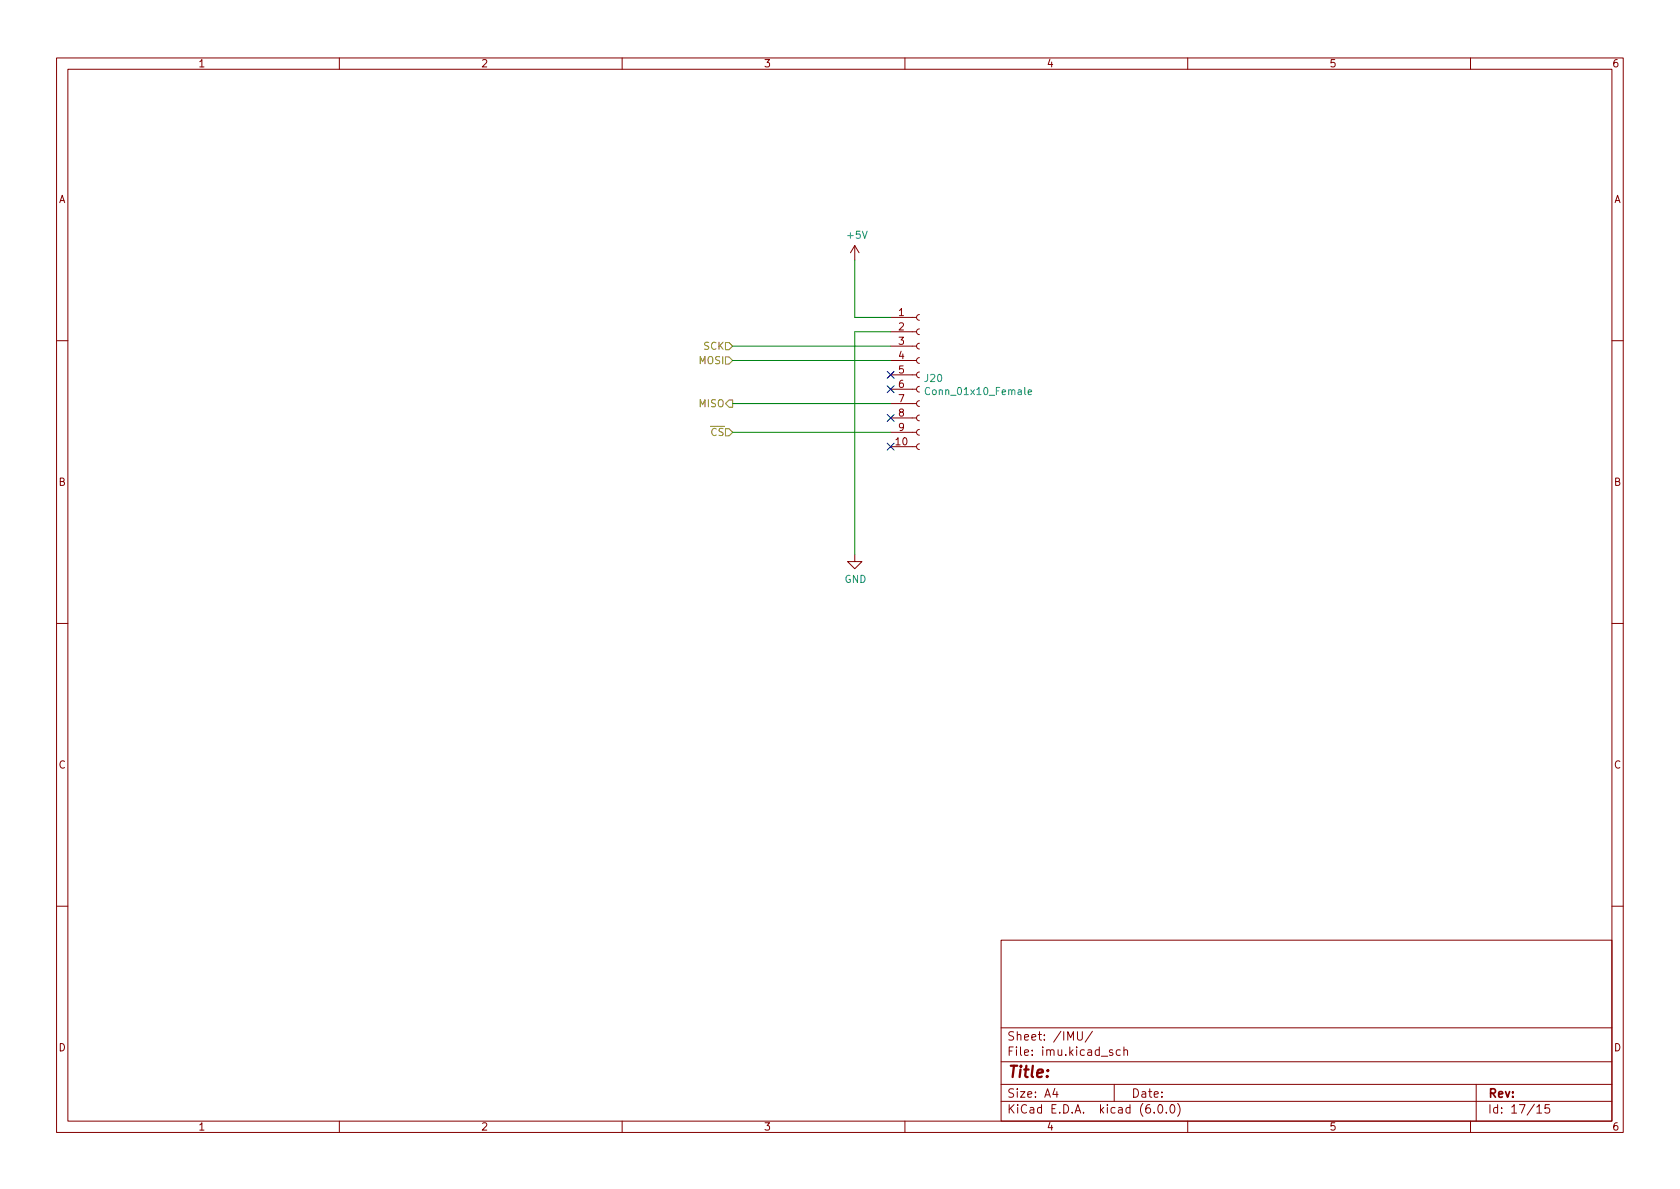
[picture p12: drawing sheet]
<svg xmlns="http://www.w3.org/2000/svg" width="297mm" height="210mm" viewBox="0 0 297 210" stroke-linecap="round" stroke-linejoin="round" font-family="sans-serif">
<g fill="none" stroke="#840000" stroke-width=".18">
<path d="M10 10.2h277v190.1h-277zM12 12.2h273v186.1h-273zM60 10.2v2M110 10.2v2M160 10.2v2M210 10.2v2M260 10.2v2M151.1 43.4l-.7 1.3M151.1 43.4v2.6M151.1 43.4l.8 1.3M157.5 58.7h4.6M157.5 56.1h4.6"/>
<path d="M162.6 58.2l-.4 .1-.1 .4 .1 .3 .4 .2M162.6 55.6l-.4 .2-.1 .3 .1 .4 .4 .1M10 60.2h2M157.5 79h4.6M157.5 76.4h4.6M157.5 73.9h4.6M157.5 71.4h4.6M157.5 68.8h4.6M157.5 66.3h4.6M157.5 63.7h4.6M157.5 61.2h4.6M162.6 78.5l-.4 .1-.1 .4 .1 .3 .4 .2"/>
<path d="M162.6 75.9l-.4 .2-.1 .3 .1 .4 .4 .2M162.6 73.4l-.4 .1-.1 .4 .1 .4 .4 .1M162.6 70.9l-.4 .1-.1 .4 .1 .3 .4 .2M162.6 68.3l-.4 .2-.1 .3 .1 .4 .4 .1M162.6 65.8l-.4 .1-.1 .4 .1 .3 .4 .2M162.6 63.2l-.4 .2-.1 .3 .1 .4 .4 .2M162.6 60.7l-.4 .1-.1 .4 .1 .4 .4 .1M285 60.2h2M151.1 98v1.3h1.3l-1.3 1.3-1.2-1.3h1.2M10 110.2h2M285 110.2h2M10 160.2h2"/>
<path d="M177 166.3h108v32h-108zM285 160.2h2M60 198.3v2M110 198.3v2M160 198.3v2M177 194.8h108M177 191.8h108M177 187.8h108M177 181.8h108M186.5 192.5l-.4 1h1M186.9 193v1M190.5 182.4v1.2l.3 .3h.3l.3-.3v-1.2"/>
<path d="M193.1 182.4l-1.2 1.9M196.7 185.7l-.3-.1-.3 .2 .1 .3 .5 .1v.4h-.6M197 191.8v3M198.1 185.7l-.5-.1-.2 .3v.4l.1 .3h.6M198.7 185.8l.2-.2 .4 .1 .1 .9M198.7 185.1v1.5M204.1 196.7v.1M204.9 195.4l.2-.1a.81 .81 0 0 1 .6 .7 .81 .81 0 0 1-.3 .8h-.2a.81 .81 0 0 1-.6-.6 .81 .81 0 0 1 .3-.8zM206.2 196.7v.1M207.1 195.4l.1-.1a.81 .81 0 0 1 .6 .7 .81 .81 0 0 1-.3 .8h-.1a.81 .81 0 0 1-.6-.6 .81 .81 0 0 1 .3-.8zM208.2 195.1a1.72 1.72 0 0 1 0 2.3M210 198.3v2"/>
<path d="M260 198.3v2M261 191.8v6.5M271.7 195.8l.5-.5v1.5M271.7 196.8h.9M273.9 195.3h-.7l-.1 .7 .3-.1 .5 .1 .1 .2-.1 .5-.2 .1-.6-.1"/>
</g>
<path d="M164.4 68.6a.6 .6 0 0 0-.9 .5 .6 .6 0 0 0 .6 .7l.3-.1M181.8 69.4l.6-.2-.1-.2-.3-.1-.2 .2 .1 .6h.4" fill="none" stroke="#008484" stroke-width=".18"/>
<path d="M128.3 60.6h.6l.6 .6-.6 .6h-.6zM128.3 63.1h.6l.6 .6-.6 .7h-.6zM128.9 70.7h.6v1.3h-.6l-.6-.6z" fill="none" stroke="#848400" stroke-width=".18"/>
<path d="M151.1 46v10.1h6.4M157.5 58.7h-6.4v39.3M129.5 71.4h28M129.5 63.7h28M129.5 76.4h28M129.5 61.2h28" fill="none" stroke="#008400" stroke-width=".18"/>
<path d="M156.9 78.4l1.2 1.2M156.9 68.2l1.2 1.2M156.9 73.3l1.2 1.2M156.9 65.7l1.2 1.2M158.1 78.4l-1.2 1.2M158.1 68.2l-1.2 1.2M158.1 73.3l-1.2 1.2M158.1 65.7l-1.2 1.2" fill="none" stroke="#000084" stroke-width=".18"/>
<text font-size="2.8" fill="#840000" x="178" y="190.6">Title:</text>
<g font-size="2.1" fill="#840000">
<text x="178" y="184">Sheet: /IMU/</text>
<text x="178" y="186.7">File: imu.kicad_sch</text>
<text x="178" y="196.9">KiCad E.D.A. kicad (6.0.0)</text>
<text x="178" y="194.1">Size: A4</text>
<text x="200" y="194.1">Date:</text>
<text x="263" y="194.1">Rev:</text>
<text x="263" y="196.9">Id: 17/15</text>
</g>
<g font-size="1.8" fill="#840000">
<text x="35" y="11.9">1</text>
<text x="85" y="11.9">2</text>
<text x="135" y="11.9">3</text>
<text x="185" y="11.9">4</text>
<text x="235" y="11.9">5</text>
<text x="285" y="11.9">6</text>
<text x="10.3" y="35.9">A</text>
<text x="285.3" y="35.9">A</text>
<text x="158.9" y="55.9">1</text>
<text x="158.9" y="58.4">2</text>
<text x="158.9" y="61">3</text>
<text x="158.9" y="63.5">4</text>
<text x="158.9" y="66">5</text>
<text x="158.9" y="68.6">6</text>
<text x="158.9" y="71.1">7</text>
<text x="158.9" y="73.7">8</text>
<text x="158.9" y="76.2">9</text>
<text x="158.4" y="78.7">10</text>
<text x="10.3" y="85.9">B</text>
<text x="285.3" y="85.9">B</text>
<text x="10.3" y="135.9">C</text>
<text x="285.3" y="135.9">C</text>
<text x="10.3" y="185.9">D</text>
<text x="285.3" y="185.9">D</text>
<text x="35" y="199.9">1</text>
<text x="85" y="199.9">2</text>
<text x="135" y="199.9">3</text>
<text x="185" y="199.9">4</text>
<text x="235" y="199.9">5</text>
<text x="285" y="199.9">6</text>
</g>
<g font-size="1.8" fill="#008484">
<text x="149.9" y="42.2">+5V</text>
<text x="163.6" y="67.5">J20</text>
<text x="164.2" y="69.8">Conn_01x10_Female</text>
<text x="149.3" y="103.1">GND</text>
</g>
<g font-size="1.8" fill="#848400">
<text x="123.6" y="64.4">MOSI</text>
<text x="124.4" y="61.8">SCK</text>
<text x="123.6" y="72">MISO</text>
<text x="124.3" y="77.1">~{CS}</text>
</g>
</svg>
